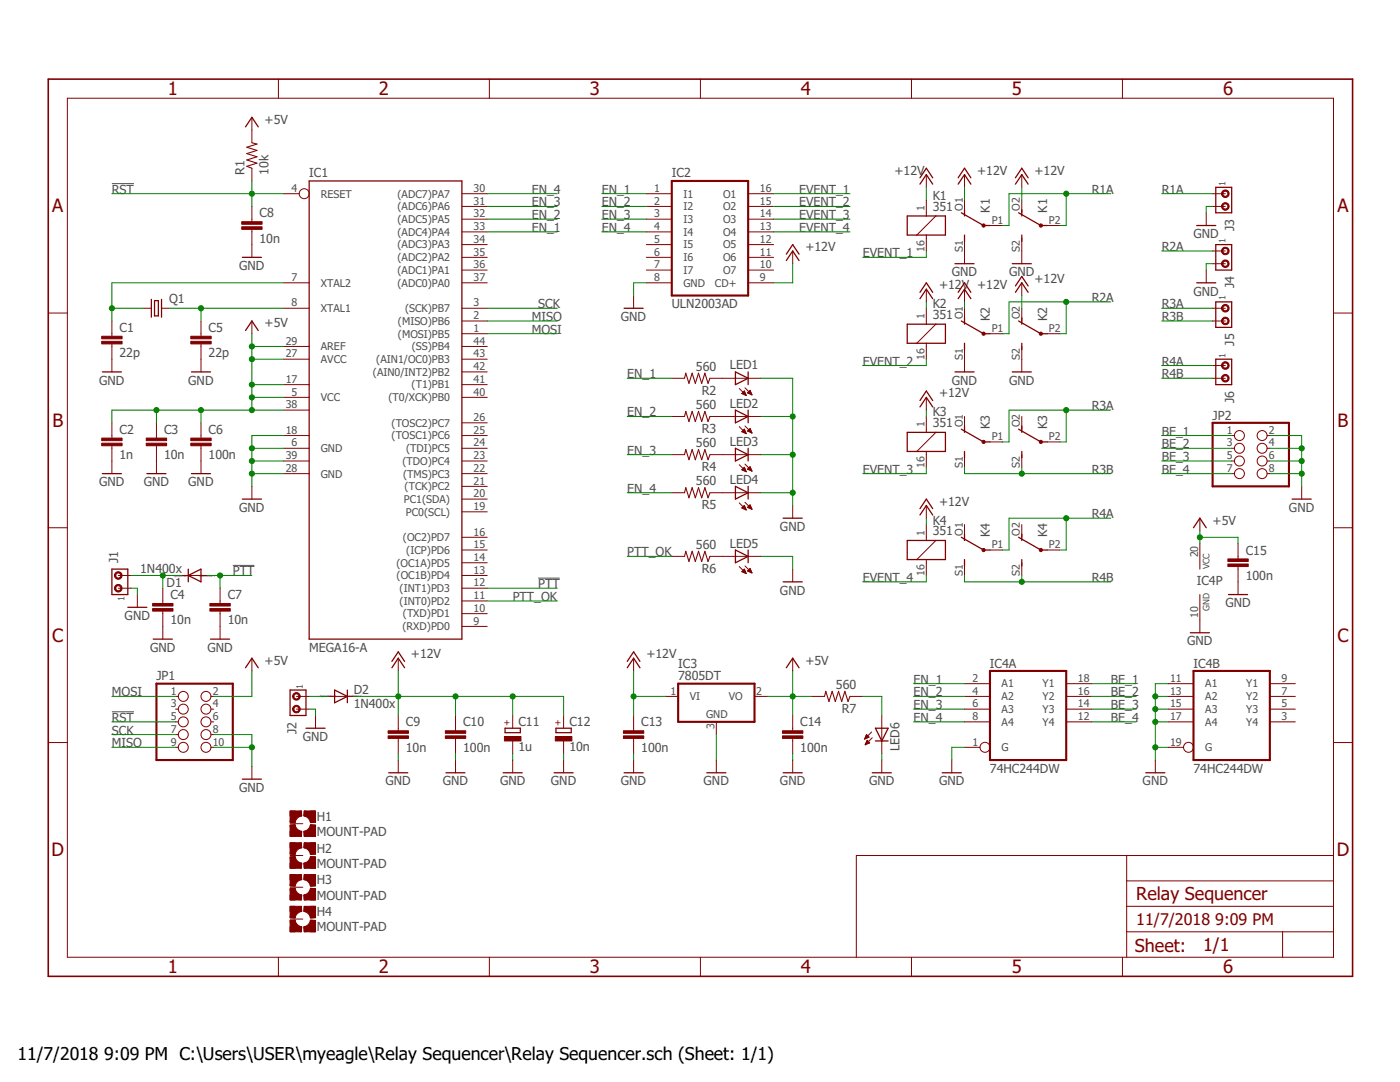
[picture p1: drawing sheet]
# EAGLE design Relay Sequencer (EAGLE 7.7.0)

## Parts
C1  22p  C-EUC1206  [C1206]
C2  1n  C-EUC1206  [C1206]
C3  10n  C-EUC1206  [C1206]
C4  10n  C-EUC1206  [C1206]
C5  22p  C-EUC1206  [C1206]
C6  100n  C-EUC1206  [C1206]
C7  10n  C-EUC1206  [C1206]
C8  10n  C-EUC1206  [C1206]
C9  10n  C-EUC1206  [C1206]
C10  100n  C-EUC1206  [C1206]
C11  1u  CPOL-EUE5-8.5  [E5-8,5]
C12  10n  CPOL-EUE5-13  [E5-13]
C13  100n  C-EUC1206  [C1206]
C14  100n  C-EUC1206  [C1206]
C15  100n  C-EUC1206  [C1206]
D1  1N400x  1N4148DO35-10  [DO35-10]
D2  1N400x  1N4148DO35-10  [DO35-10]
H1  MOUNT-PAD  MOUNT-PAD-SQUARE2.8  [2,8-PAD-SQUARE]
H2  MOUNT-PAD  MOUNT-PAD-SQUARE2.8  [2,8-PAD-SQUARE]
H3  MOUNT-PAD  MOUNT-PAD-SQUARE2.8  [2,8-PAD-SQUARE]
H4  MOUNT-PAD  MOUNT-PAD-SQUARE2.8  [2,8-PAD-SQUARE]
IC1  MEGA16-A  [TQFP44]
IC2  ULN2003AD  [SO16]
IC3  7805DT  [TO252]
IC4  74HC244DW  [SO20W]
J1  MTA02-156  [1X2MTA]
J2  MTA02-156  [1X2MTA]
J3  MTA02-156  [1X2MTA]
J4  MTA02-156  [1X2MTA]
J5  MTA02-156  [1X2MTA]
J6  MTA02-156  [1X2MTA]
JP1  PINHD-2X5  [2X05]
JP2  PINHD-2X4  [2X04]
K1  351  [351]
K2  351  [351]
K3  351  [351]
K4  351  [351]
LED1  LED3MM  [LED3MM]
LED2  LED3MM  [LED3MM]
LED3  LED3MM  [LED3MM]
LED4  LED3MM  [LED3MM]
LED5  LED3MM  [LED3MM]
LED6  LED3MM  [LED3MM]
Q1  CRYSTALHC49S  [HC49/S]
R1  10k  R-US_M1206  [M1206]
R2  560  R-US_M1206  [M1206]
R3  560  R-US_M1206  [M1206]
R4  560  R-US_M1206  [M1206]
R5  560  R-US_M1206  [M1206]
R6  560  R-US_M1206  [M1206]
R7  560  R-US_M1206  [M1206]

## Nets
!PTT: C7.1 D1.A IC1.12((INT1)PD3)
!RST: C8.1 IC1.4(RESET) JP1.5 R1.1
+5V: C2.1 C3.1 C6.1 C14.1 C15.1 IC1.5(VCC) IC1.17(VCC1) IC1.27(AVCC) IC1.29(AREF) IC1.38(VCC2) IC3.2(VO) IC4.20(P:VCC) JP1.2 R1.2 R7.2
+12V: C9.1 C10.1 C11.+ C12.+ C13.1 D2.C IC2.9(CD+) IC3.1(VI) K1.1 K1.O1(2:O) K1.O2(3:O) K2.1 K2.O1(2:O) K2.O2(3:O) K3.1 K4.1
BE_1: IC4.18(A:Y1) JP2.1
BE_2: IC4.16(A:Y2) JP2.3
BE_3: IC4.14(A:Y3) JP2.5
BE_4: IC4.12(A:Y4) JP2.7
EN_1: IC1.33((ADC4)PA4) IC2.1(I1) IC4.2(A:A1) R2.2
EN_2: IC1.32((ADC5)PA5) IC2.2(I2) IC4.4(A:A2) R3.2
EN_3: IC1.31((ADC6)PA6) IC2.3(I3) IC4.6(A:A3) R4.2
EN_4: IC1.30((ADC7)PA7) IC2.4(I4) IC4.8(A:A4) R5.2
EVENT_1: IC2.16(O1) K1.16
EVENT_2: IC2.15(O2) K2.16
EVENT_3: IC2.14(O3) K3.16
EVENT_4: IC2.13(O4) K4.16
GND: C1.2 C2.2 C3.2 C4.2 C5.2 C6.2 C7.2 C8.2 C9.2 C10.2 C11.- C12.- C13.2 C14.2 C15.2 IC1.6(GND) IC1.18(GND1) IC1.28(GND) IC1.39(GND2) IC2.8(GND) IC3.3(GND) IC4.1(A:G) IC4.10(P:GND) IC4.11(B:A1) IC4.13(B:A2) IC4.15(B:A3) IC4.17(B:A4) IC4.19(B:G) J1.1 J2.2 J3.2 J4.2 JP1.8 JP1.10 JP2.2 JP2.4 JP2.6 JP2.8 K1.S1(2:S) K1.S2(3:S) K2.S1(2:S) K2.S2(3:S) LED1.K(C) LED2.K(C) LED3.K(C) LED4.K(C) LED5.K(C) LED6.K(C)
MISO: IC1.2((MISO)PB6) JP1.9
MOSI: IC1.1((MOSI)PB5) JP1.1
N$1: C5.1 IC1.8(XTAL1) Q1.2
N$2: C1.1 IC1.7(XTAL2) Q1.1
N$3: LED3.A R4.1
N$4: LED4.A R5.1
N$5: LED1.A R2.1
N$6: LED2.A R3.1
N$7: LED5.A R6.1
N$8: C4.1 D1.C J1.2
N$9: D2.A J2.1
N$10: LED6.A R7.1
PTT_OK: IC1.11((INT0)PD2) R6.2
R1A: J3.1 K1.P1(2:P) K1.P2(3:P)
R2A: J4.1 K2.P1(2:P) K2.P2(3:P)
R3A: J5.1 K3.P1(2:P) K3.P2(3:P)
R3B: J5.2 K3.S1(2:S) K3.S2(3:S)
R4A: J6.1 K4.P1(2:P) K4.P2(3:P)
R4B: J6.2 K4.S1(2:S) K4.S2(3:S)
SCK: IC1.3((SCK)PB7) JP1.7
Unconnected: H1.B2,8(MOUNT) H2.B2,8(MOUNT) H3.B2,8(MOUNT) H4.B2,8(MOUNT) IC1.9((RXD)PD0) IC1.10((TXD)PD1) IC1.13((OC1B)PD4) IC1.14((OC1A)PD5) IC1.15((ICP)PD6) IC1.16((OC2)PD7) IC1.19(PC0(SCL)) IC1.20(PC1(SDA)) IC1.21((TCK)PC2) IC1.22((TMS)PC3) IC1.23((TDO)PC4) IC1.24((TDI)PC5) IC1.25((TOSC1)PC6) IC1.26((TOSC2)PC7) IC1.34((ADC3)PA3) IC1.35((ADC2)PA2) IC1.36((ADC1)PA1) IC1.37((ADC0)PA0) IC1.40((T0/XCK)PB0) IC1.41((T1)PB1) IC1.42((AIN0/INT2)PB2) IC1.43((AIN1/OC0)PB3) IC1.44((SS)PB4) IC2.5(I5) IC2.6(I6) IC2.7(I7) IC2.10(O7) IC2.11(O6) IC2.12(O5) IC4.3(B:Y4) IC4.5(B:Y3) IC4.7(B:Y2) IC4.9(B:Y1) JP1.3 JP1.4 JP1.6 K3.O1(2:O) K3.O2(3:O) K4.O1(2:O) K4.O2(3:O)
